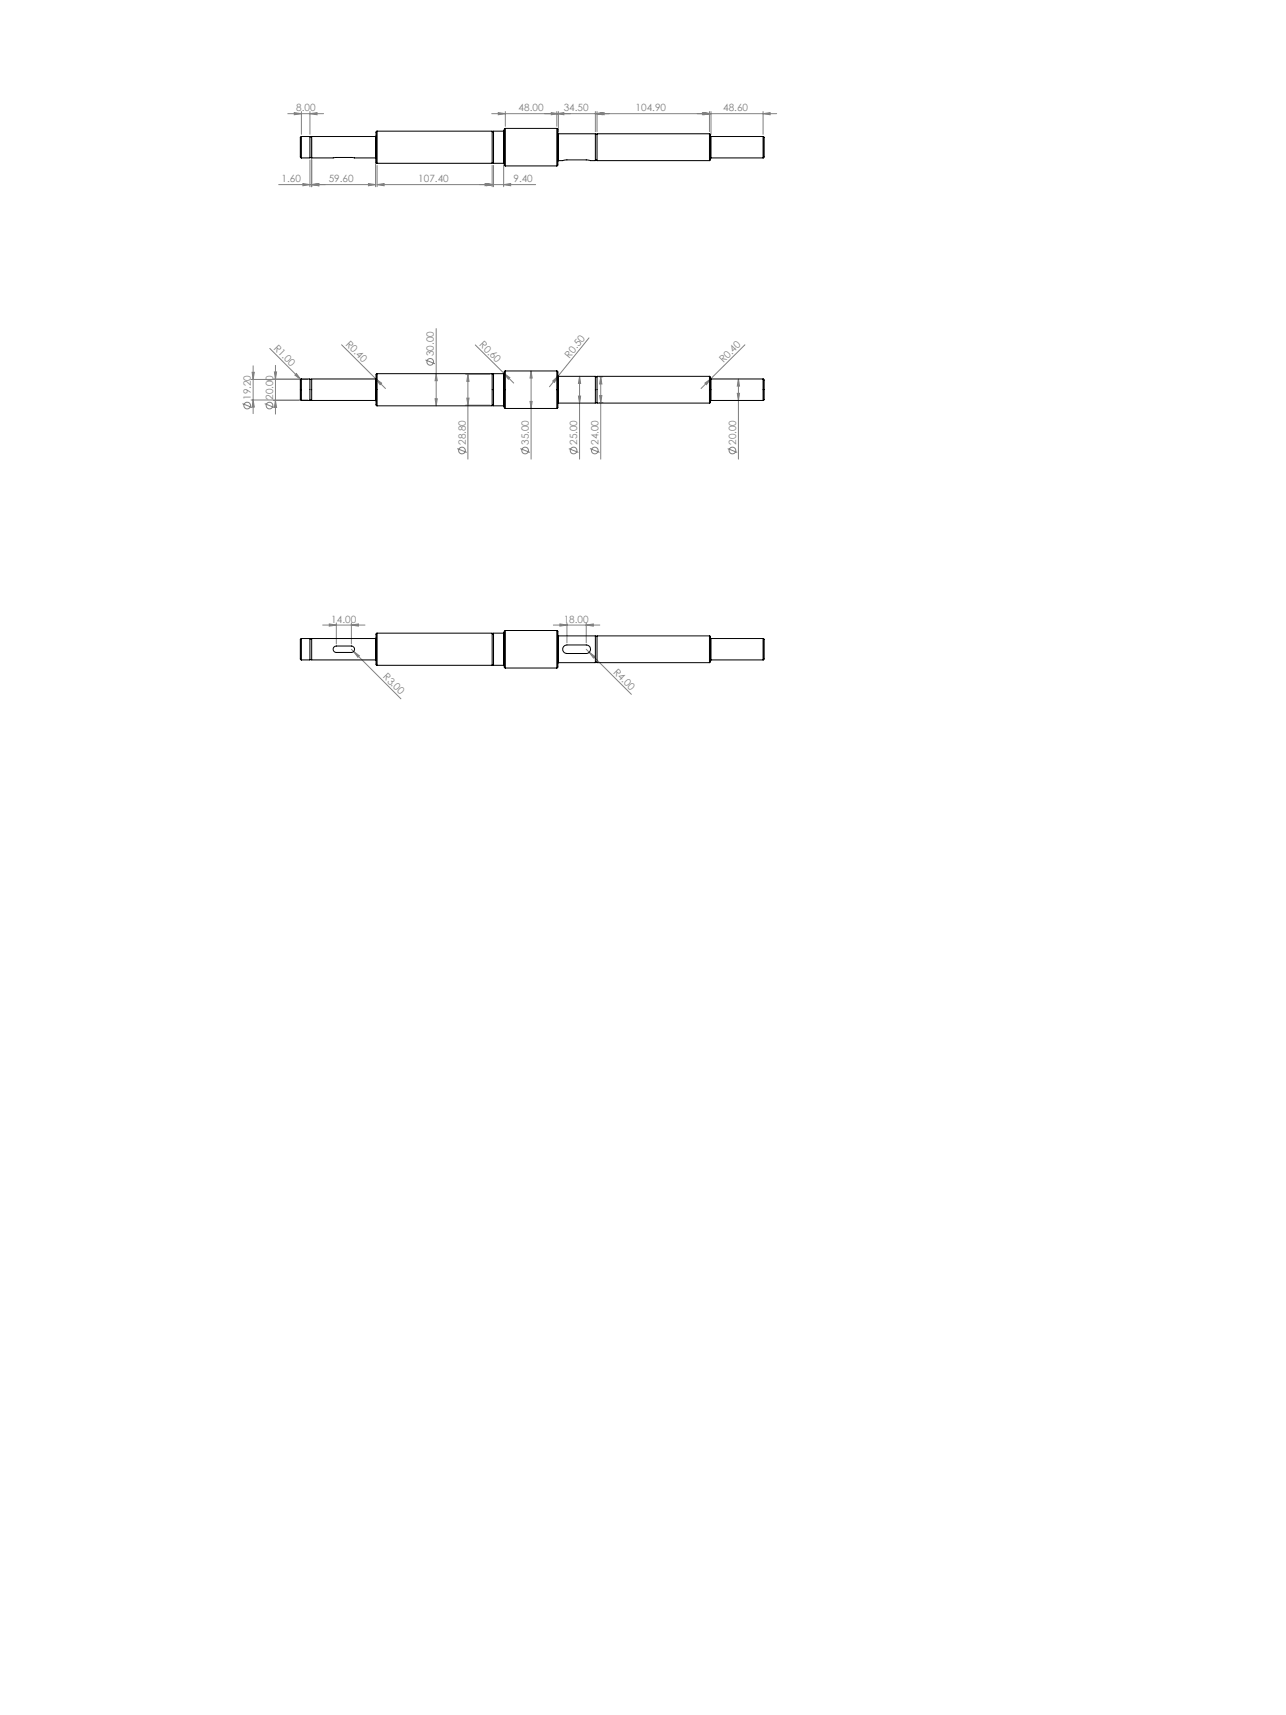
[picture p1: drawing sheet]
<svg xmlns="http://www.w3.org/2000/svg" width="600mm" height="800mm" viewBox="0 0 600 800" stroke-linecap="round" stroke-linejoin="round" font-family="sans-serif">
<g fill="none" stroke="#808080" stroke-width=".47">
<path d="M134 53h17M137 53h4l-4 1zM141 52v11M145 53h3v1zM145 52v11M229 53h133M232 53h4l-4 1zM236 52v7M257 53h4l-4 1zM260 53h3v1zM260 52v7M261 52v9"/>
<path d="M278 53h3v1zM278 52v9M279 53h3v1zM279 52v9M328 53h3l-3 1zM328 53h4l-4 1zM331 52v9M332 52v11M356 53h3v1zM356 52v11M145 75v12M145 65v22"/>
<path d="M175 65v22M176 77v10M230 77v10M235 77v10M141 86h4l-4 1zM145 86h4v1zM172 86h3l-3 1zM175 86h-45M176 86h3v1zM176 86h74M226 86h4l-4 1zM227 86h3l-3 1z"/>
<path d="M235 86h3v1zM204 153v36M275 158l-15 17M117 177h27M118 174h1l-1 3zM118 171v22M126 163l14 14M128 177h12M128 174h1v3zM129 170v23M138 174l2 3-2-2zM140 177h1"/>
<path d="M159 161l21 20M175 177l3 2h-1zM199 168l4 2M204 174v4h-1zM217 175h12M218 175l1 3h-1zM218 175v39M222 161l13 13M235 174l3 2-1 1zM235 174l5 5M248 173v41M248 173v3h-1z"/>
<path d="M258 178l2-3-1 3zM260 175l-4 5M270 176l1 3h-1zM270 176v38M280 176h1M280 176l1 3h-1zM280 176v38M329 179l3-2-2 2zM332 177l-5 4M345 177v3h-1zM345 177v37M348 161l-16 16"/>
<path d="M113 188l5 2M117 187h27M118 187l1 3h-1zM124 188l4 2M128 187h12M129 187v3h-1zM203 186h1v3zM217 189h12M218 186h1l-1 3zM247 187h1v4zM270 185h1l-1 3zM280 188h1"/>
<path d="M280 185h1l-1 3zM344 183h1v4zM213 209l5 2M243 209l4 2M265 209l5 2M275 209l5 2M340 209l4 2M151 292h19M154 291l3 1h-3zM157 291v9M164 292l3-1v1zM164 291v9"/>
<path d="M258 292h22M261 291l4 1h-4zM265 291v9M274 292l3-1v1zM274 291v9M164 303l23 23M165 304l3 2-1 1zM274 303l21 21M275 304l3 2-1 1z"/>
<circle cx="201" cy="169" r="1.6"/>
<circle cx="115" cy="189" r="1.6"/>
<circle cx="126" cy="189" r="1.6"/>
<circle cx="216" cy="210" r="1.6"/>
<circle cx="245" cy="210" r="1.6"/>
<circle cx="268" cy="210" r="1.6"/>
<circle cx="278" cy="210" r="1.6"/>
<circle cx="342" cy="210" r="1.6"/>
</g>
<g fill="#808080">
<path d="M138 174l2 3-2-2z"/>
<path d="M175 177l3 2h-1z"/>
<path d="M235 174l3 2-1 1z"/>
<path d="M329 179l3-2-2 2z"/>
<path d="M258 178l2-3-1 3z"/>
<path d="M165 304l3 2-1 1z"/>
<path d="M275 304l3 2-1 1z"/>
<path d="M145 53h3v1zM137 53h4l-4 1zM172 86h3l-3 1zM145 86h4v1zM260 53h3v1zM232 53h4l-4 1zM278 53h3v1zM257 53h4l-4 1zM328 53h3l-3 1zM279 53h3v1zM356 53h3v1zM328 53h4l-4 1z"/>
<path d="M176 86h3v1zM226 86h4l-4 1zM141 86h4l-4 1zM145 86h4v1zM227 86h3l-3 1zM235 86h3v1zM154 291l3 1h-3zM164 292l3-1v1z"/>
<path d="M261 291l4 1h-4zM274 292l3-1v1z"/>
<path d="M129 187v3h-1zM128 174h1v3zM270 185h1l-1 3zM270 176l1 3h-1z"/>
<path d="M118 174h1l-1 3zM118 187l1 3h-1zM204 174v4h-1zM203 186h1v3zM218 175l1 3h-1zM218 186h1l-1 3zM248 173v3h-1zM247 187h1v4zM280 176l1 3h-1zM280 185h1l-1 3zM345 177v3h-1zM344 183h1v4z"/>
</g>
<g fill="none" stroke="#000" stroke-width=".47">
<path d="M236 60h-1v17h1M236 60v17M236 60h24M260 60v17M141 64h-1v9l1 1M141 64h4v10h-4M141 64v10M145 73h.1M145 64h.1M175 74h.1M175 64h-30v10h30M175 64v10"/>
<path d="M175 63v1M176 61l-1 1v14h1M176 61h54v15h-54M176 61v15M230 76h.1M230 61h.1M235 76h.1M235 61h-5v15h5M235 61v15M235 61h.1M236 77h24M260 62h1"/>
<path d="M261 75h-1M261 62h17v13h-17M261 62v13M278 75h1M278 63h1M331 62l1 1v12h-1M331 62h-52v13h52M331 62v13M332 63v1M332 74h.1M332 64v10M332 74h24"/>
<path d="M332 64h24M356 64h1v9l-1 1M356 64v10M141 177h-1v9l1 1M141 177h4v10h-4M141 177v10M145 177h.1M175 177h-30v10h30M175 177v10M175 177h.1M176 174l-1 1v14h1M176 174h54v15h-54"/>
<path d="M176 174v15M230 175h.1M235 174h-5v15h5M235 174v15M235 174h.1M236 173h-1v17l1 1M236 173v18M236 173h24M260 173v1v16v1M260 173v18M260 175l1 1M261 176h17v12h-17"/>
<path d="M261 176v12M278 176h1M331 176h1v12h-1M331 176h-52v12h52M331 176v12M332 177h.1M332 177v10M332 177h24M356 177h1v9l-1 1M356 177v10M145 187h.1M175 187h.1"/>
<path d="M230 189h.1M235 189v1M236 191h24M261 188h-1M278 188h1M332 187h.1M332 187h24M141 298h-1v9l1 1M141 298h4v10h-4M141 298v10M145 298h.1M175 298h-30v10h30"/>
<path d="M175 298v10M175 298h.1M176 295l-1 1v14h1M176 295h54v15h-54M176 295v15M230 296h.1M235 295h-5v15h5M235 295v15M235 295h.1M236 294l-1 1v16l1 1M236 294v18M236 294h24"/>
<path d="M260 294v1v16v1M260 294v18M260 296l1 1M261 297h17v12h-17M261 297v12M278 297h1M331 297h1v12h-1M331 297h-52v12h52M331 297v12M332 298h.1M332 298v10M332 298h24"/>
<path d="M356 298h1v9l-1 1M356 298v10M145 308h.1M156 302l1-1h7a1.5 1.5 0 0 1 1 2 1.5 1.5 0 0 1-1 1h-8l-1-1zM175 308h.1M230 310h.1M235 310v1M236 312h24M261 309h-1M263 302l2-1h9a2 2 0 0 1 2 2 2 2 0 0 1-2 2h-10l-1-2zM278 309h1M332 308h.1"/>
<path d="M332 308h24"/>
</g>
<g font-size="4.7" fill="#808080">
<text x="138" y="52">8.00</text>
<text x="242" y="52">48.00</text>
<text x="263" y="52">34.50</text>
<text x="297" y="52">104.90</text>
<text x="337" y="52">48.60</text>
<text x="131" y="85">1.60</text>
<text x="153" y="85">59.60</text>
<text x="195" y="85">107.40</text>
<text x="240" y="85">9.40</text>
<text x="161" y="161" transform="rotate(45 161 161)">R0.40</text>
<text x="223" y="161" transform="rotate(45 223 161)">R0.60</text>
<text x="127" y="163" transform="rotate(45 127 163)">R1.00</text>
<text x="202" y="166" transform="rotate(-90 202 166)">30.00</text>
<text x="266" y="167" transform="rotate(-51 266 167)">R0.50</text>
<text x="338" y="169" transform="rotate(-45 338 169)">R0.40</text>
<text x="117" y="187" transform="rotate(-90 117 187)">19.20</text>
<text x="127" y="187" transform="rotate(-90 127 187)">20.00</text>
<text x="217" y="208" transform="rotate(-90 217 208)">28.80</text>
<text x="247" y="208" transform="rotate(-90 247 208)">35.00</text>
<text x="269" y="208" transform="rotate(-90 269 208)">25.00</text>
<text x="279" y="208" transform="rotate(-90 279 208)">24.00</text>
<text x="343" y="208" transform="rotate(-90 343 208)">20.00</text>
<text x="155" y="291">14.00</text>
<text x="263" y="291">18.00</text>
<text x="178" y="316" transform="rotate(45 178 316)">R3.00</text>
<text x="286" y="314" transform="rotate(45 286 314)">R4.00</text>
</g>
</svg>
